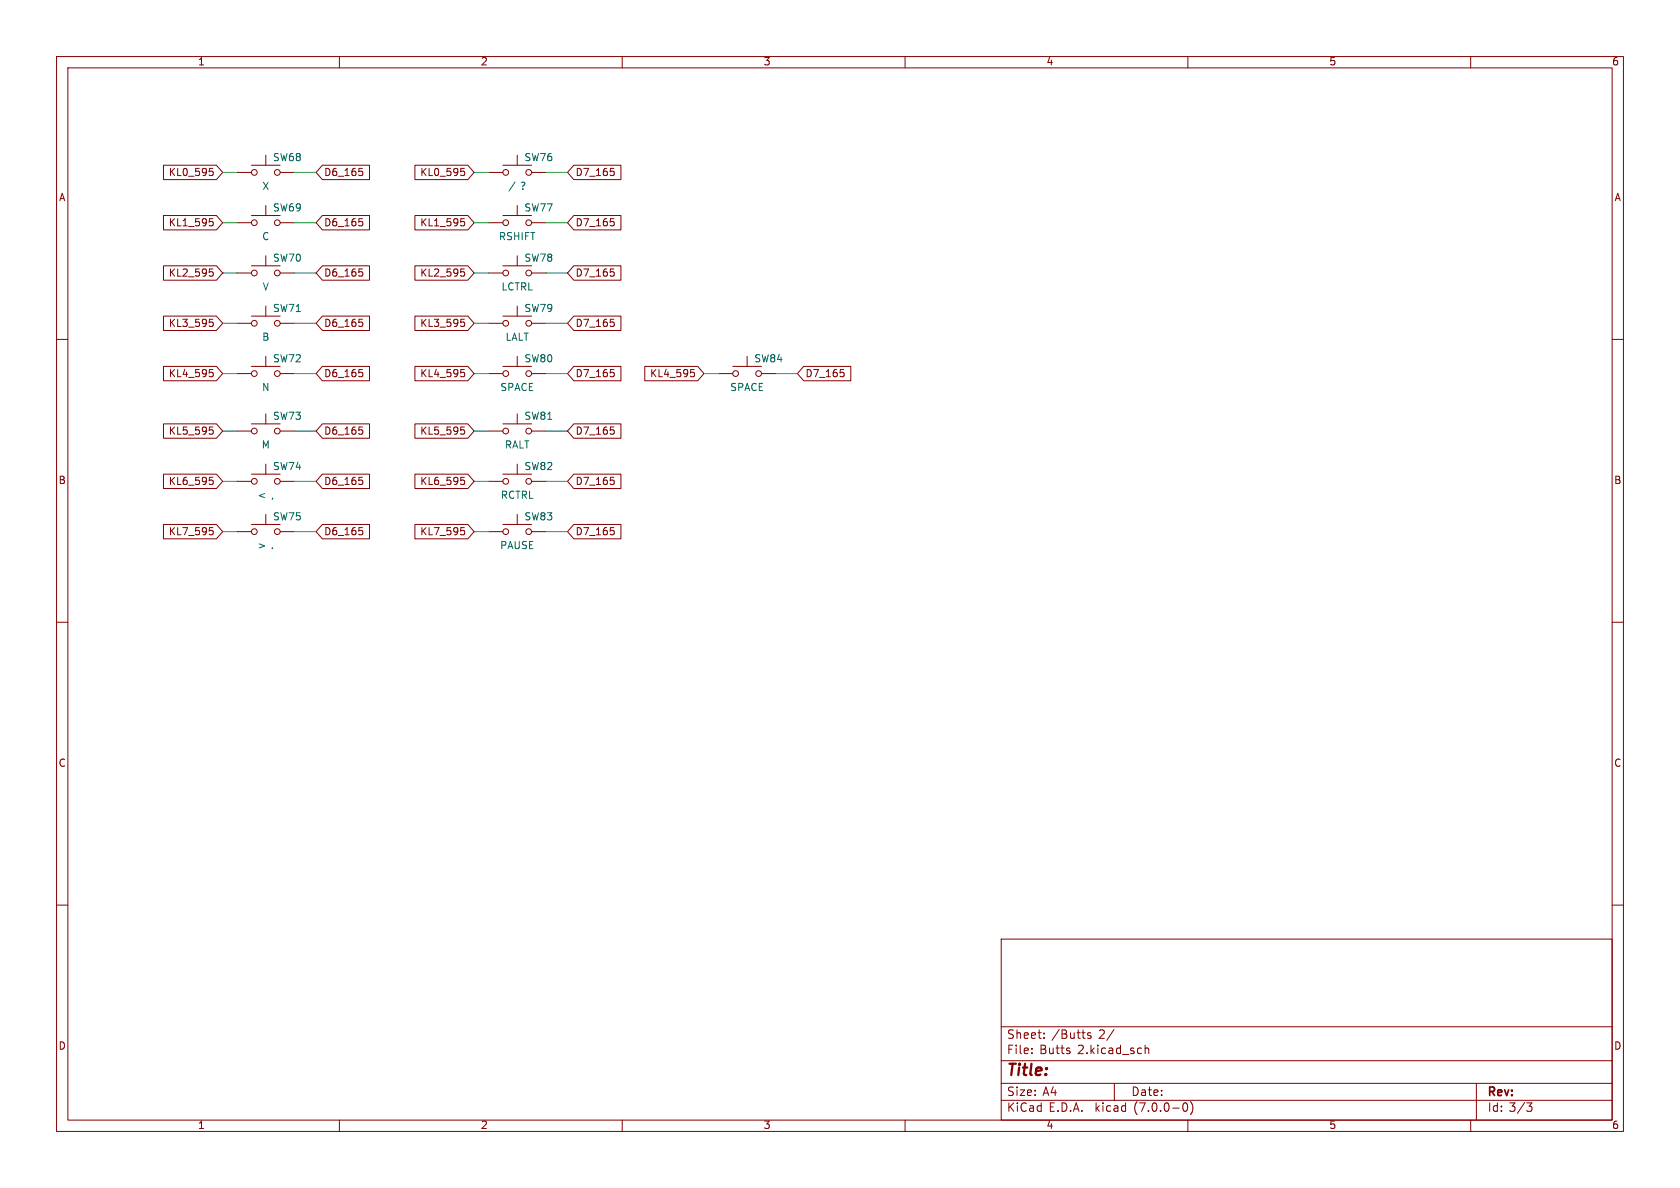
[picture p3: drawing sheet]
<svg xmlns="http://www.w3.org/2000/svg" width="297mm" height="210mm" viewBox="0 0 297 210" stroke-linecap="round" stroke-linejoin="round" font-family="sans-serif">
<g fill="none" stroke="#840000" stroke-width=".18">
<path d="M10 10h277v190h-277zM12 12h273v186h-273zM60 10v2M110 10v2M160 10v2M210 10v2M260 10v2M28.9 29.2h9.4l1.1 1.3-1.1 1.3h-9.4zM28.9 38.1h9.4l1.1 1.3-1.1 1.2h-9.4zM37 29.8h.6M37 38.7h.6M37.2 30.3h.3l.2 .2-.1 .5h-.4"/>
<path d="M37.2 39.1h.3l.2 .3-.1 .5h-.4M41.9 30.5h2.5M41.9 39.4h2.5M44.4 29.2h5.1M44.4 38.1h5.1M47 27.4v1.8M47 36.3v1.8M49.5 30.5h2.6M49.5 39.4h2.6M57 29.2h8.3v2.6h-8.3l-1.1-1.3zM57 38.1h8.3v2.5h-8.3l-1.1-1.2zM63.5 29.8h.6"/>
<path d="M63.5 38.7h.6M64 30.3l.1 .2-.1 .5M64 39.2l.1 .2-.1 .5M73.4 38.1h9.3l1.1 1.3-1.1 1.2h-9.3zM73.4 29.2h9.3l1.1 1.3-1.1 1.3h-9.3zM81.5 29.8h.6M81.5 38.7h.6M81.6 30.3h.3l.2 .2-.1 .5h-.4M81.6 39.1h.3l.2 .3-.1 .5h-.4M86.4 30.5h2.5M86.4 39.4h2.5M88.9 29.2h5.1"/>
<path d="M88.9 38.1h5.1M91.4 27.4v1.8M91.4 36.3v1.8M94 30.5h2.5M94 39.4h2.5M101.4 29.2h8.4v2.6h-8.4l-1.1-1.3zM101.4 38.1h8.4v2.5h-8.4l-1.1-1.2zM107.9 29.8h.6M107.9 38.7h.6M108.5 30.3l.1 .2-.1 .5M108.5 39.2l.1 .2-.1 .5M10 60h2"/>
<path d="M28.9 47h9.4l1.1 1.3-1.1 1.2h-9.4zM28.9 55.9h9.4l1.1 1.3-1.1 1.2h-9.4zM37 56.4h.6M37 47.5h.6M37.2 56.9h.3l.2 .3-.1 .4-.4 .1M37.2 48h.3l.2 .3-.1 .5h-.4M41.9 48.3h2.5M41.9 57.2h2.5M44.4 47h5.1M44.4 55.9h5.1M47 45.2v1.8M47 54.1v1.8"/>
<path d="M49.5 48.3h2.6M49.5 57.2h2.6M57 47h8.3v2.5h-8.3l-1.1-1.2zM57 55.9h8.3v2.5h-8.3l-1.1-1.2zM63.5 56.4h.6M63.5 47.5h.6M64 48.1l.1 .2-.1 .5M64 57l.1 .2-.1 .4M73.4 55.9h9.3l1.1 1.3-1.1 1.2h-9.3zM73.4 47h9.3l1.1 1.3-1.1 1.2h-9.3zM81.5 56.4h.6M81.5 47.5h.6"/>
<path d="M81.6 48h.3l.2 .3v.4l-.5 .1M81.6 56.9h.3l.2 .3v.4l-.5 .1M86.4 48.3h2.5M86.4 57.2h2.5M88.9 47h5.1M88.9 55.9h5.1M91.4 45.2v1.8M91.4 54.1v1.8M94 48.3h2.5M94 57.2h2.5M101.4 47h8.4v2.5h-8.4l-1.1-1.2zM101.4 55.9h8.4v2.5h-8.4l-1.1-1.2z"/>
<path d="M107.9 56.4h.6M107.9 47.5h.6M108.5 48.1l.1 .2-.1 .5M108.5 57l.1 .2-.1 .4M285 60h2M28.9 64.8h9.4l1.1 1.2-1.1 1.3h-9.4zM28.9 74.9h9.4l1.1 1.3-1.1 1.3h-9.4zM37 65.3h.6M37 75.5h.6M37.2 65.8h.3l.2 .3-.1 .4-.4 .1M37.2 76h.3l.2 .2-.1 .5-.4 .1M41.9 66h2.5"/>
<path d="M41.9 76.2h2.5M44.4 64.8h5.1M44.4 74.9h5.1M47 63v1.8M47 73.2v1.7M49.5 66h2.6M49.5 76.2h2.6M57 64.8h8.3v2.5h-8.3l-1.1-1.3zM57 74.9h8.3v2.6h-8.3l-1.1-1.3zM63.5 65.3h.6M63.5 75.5h.6M64 65.9l.1 .2-.1 .4"/>
<path d="M64 76l.1 .2-.1 .5M73.4 64.8h9.3l1.1 1.2-1.1 1.3h-9.3zM73.4 74.9h9.3l1.1 1.3-1.1 1.3h-9.3zM81.5 65.3h.6M81.5 75.5h.6M81.6 65.8h.3l.2 .3v.4l-.5 .1M81.6 76h.3l.2 .2v.4l-.5 .2M86.4 66h2.5M86.4 76.2h2.5M88.9 64.8h5.1M88.9 74.9h5.1M91.4 63v1.8"/>
<path d="M91.4 73.2v1.7M94 66h2.5M94 76.2h2.5M101.4 74.9h8.4v2.6h-8.4l-1.1-1.3zM101.4 64.8h8.4v2.5h-8.4l-1.1-1.3zM107.9 65.3h.6M107.9 75.5h.6M108.5 65.9l.1 .2-.1 .4M108.5 76l.1 .2-.1 .5M114 64.8h9.3l1.2 1.2-1.2 1.3h-9.3zM122.1 65.3h.6M122.2 65.8h.3l.3 .3-.1 .4-.5 .1"/>
<path d="M127 66h2.5M129.5 64.8h5.1M132.1 63v1.8M134.6 66h2.6M142.1 64.8h8.3v2.5h-8.3l-1.1-1.3zM148.6 65.3h.6M149.1 65.9l.1 .2-.1 .4M28.9 83.8h9.4l1.1 1.3-1.1 1.3h-9.4zM28.9 92.7h9.4l1.1 1.3-1.1 1.3h-9.4zM37 84.4h.6M37 93.3h.6M37.2 84.9h.3l.2 .2-.1 .5h-.4"/>
<path d="M37.2 93.8h.3l.2 .2-.1 .5h-.4M41.9 94h2.5M41.9 85.1h2.5M44.4 92.7h5.1M44.4 83.8h5.1M47 82v1.8M47 90.9v1.8M49.5 94h2.6M49.5 85.1h2.6M57 83.8h8.3v2.6h-8.3l-1.1-1.3zM57 92.7h8.3v2.6h-8.3l-1.1-1.3zM63.5 84.4h.6"/>
<path d="M63.5 93.3h.6M64 84.9l.1 .2-.1 .5M64 93.8l.1 .2-.1 .5M73.4 83.8h9.3l1.1 1.3-1.1 1.3h-9.3zM73.4 92.7h9.3l1.1 1.3-1.1 1.3h-9.3zM81.5 84.4h.6M81.5 93.3h.6M81.6 84.9h.3l.2 .2-.1 .5h-.4M81.6 93.8h.3l.2 .2v.4l-.5 .1M86.4 94h2.5M86.4 85.1h2.5M88.9 92.7h5.1"/>
<path d="M88.9 83.8h5.1M91.4 82v1.8M91.4 90.9v1.8M94 94h2.5M94 85.1h2.5M101.4 83.8h8.4v2.6h-8.4l-1.1-1.3zM101.4 92.7h8.4v2.6h-8.4l-1.1-1.3zM107.9 84.4h.6M107.9 93.3h.6M108.5 84.9l.1 .2-.1 .5M108.5 93.8l.1 .2-.1 .5M10 110h2"/>
<path d="M285 110h2M10 160h2M285 160h2M177 166h108v32h-108zM60 198v2M110 198v2M160 198v2M177 194.5h108M177 191.5h108M177 187.5h108M177 181.5h108M182.4 186.1v.2"/>
<path d="M182.4 185.3v.2M184.6 183.4v.2M184.6 182.6v.2M189.1 185.8v.4M192.8 182.6h-.3l-.2 .2v.2l.5 .1v.4h-.5M196.9 182l-1.2 1.9M197 191.5v3M202.4 184.8v1.5M202.4 185.4l.3-.1h.3l.1 1M209.3 195h.2a.81 .81 0 0 1 .5 .6 .81 .81 0 0 1-.3 .8l-.1 .1a.81 .81 0 0 1-.6-.7 .81 .81 0 0 1 .3-.8zM210 198v2M210.5 194.7a1.72 1.72 0 0 1 0 2.3"/>
<path d="M260 198v2M261 191.5v6.5M269.9 195h.9l-.5 .5 .5 .2v.5l-.3 .3h-.4"/>
<circle cx="45" cy="39.4" r=".51"/>
<circle cx="45" cy="30.5" r=".51"/>
<circle cx="49" cy="30.5" r=".51"/>
<circle cx="49" cy="39.4" r=".51"/>
<circle cx="89.4" cy="30.5" r=".51"/>
<circle cx="89.4" cy="39.4" r=".51"/>
<circle cx="93.5" cy="39.4" r=".51"/>
<circle cx="93.5" cy="30.5" r=".51"/>
<circle cx="45" cy="48.3" r=".51"/>
<circle cx="45" cy="57.2" r=".51"/>
<circle cx="49" cy="57.2" r=".51"/>
<circle cx="49" cy="48.3" r=".51"/>
<circle cx="89.4" cy="48.3" r=".51"/>
<circle cx="89.4" cy="57.2" r=".51"/>
<circle cx="93.5" cy="48.3" r=".51"/>
<circle cx="93.5" cy="57.2" r=".51"/>
<circle cx="45" cy="66" r=".51"/>
<circle cx="45" cy="76.2" r=".51"/>
<circle cx="49" cy="66" r=".51"/>
<circle cx="49" cy="76.2" r=".51"/>
<circle cx="89.4" cy="66" r=".51"/>
<circle cx="89.4" cy="76.2" r=".51"/>
<circle cx="93.5" cy="66" r=".51"/>
<circle cx="93.5" cy="76.2" r=".51"/>
<circle cx="130" cy="66" r=".51"/>
<circle cx="134.1" cy="66" r=".51"/>
<circle cx="45" cy="85.1" r=".51"/>
<circle cx="45" cy="94" r=".51"/>
<circle cx="49" cy="94" r=".51"/>
<circle cx="49" cy="85.1" r=".51"/>
<circle cx="89.4" cy="94" r=".51"/>
<circle cx="89.4" cy="85.1" r=".51"/>
<circle cx="93.5" cy="85.1" r=".51"/>
<circle cx="93.5" cy="94" r=".51"/>
</g>
<path d="M91.1 32.2l-1.1 1.6" fill="none" stroke="#006464" stroke-width=".18"/>
<g fill="none" stroke="#009600" stroke-width=".18">
<path d="M39.4 30.5h2.5M39.4 39.4h2.5M52.1 30.5h3.8M52.1 39.4h3.8M83.8 30.5h2.6M83.8 39.4h2.6M96.5 30.5h3.8M96.5 39.4h3.8M39.4 57.2h2.5M39.4 48.3h2.5M52.1 57.2h3.8M52.1 48.3h3.8"/>
<path d="M83.8 57.2h2.6M83.8 48.3h2.6M96.5 57.2h3.8M96.5 48.3h3.8M39.4 66h2.5M39.4 76.2h2.5M52.1 66h3.8M52.1 76.2h3.8M83.8 66h2.6M83.8 76.2h2.6M96.5 66h3.8M96.5 76.2h3.8"/>
<path d="M124.5 66h2.5M137.2 66h3.8M39.4 94h2.5M39.4 85.1h2.5M52.1 94h3.8M52.1 85.1h3.8M83.8 94h2.6M83.8 85.1h2.6M96.5 94h3.8M96.5 85.1h3.8"/>
</g>
<text font-size="2.8" fill="#840000" x="178" y="190.8">Title:</text>
<g font-size="2.1" fill="#840000">
<text x="178" y="183.9">Sheet:</text>
<text x="185.9" y="183.9">/Butts</text>
<text x="194.2" y="183.9">2/</text>
<text x="178" y="186.6">File:</text>
<text x="183.8" y="186.6">Butts</text>
<text x="190.5" y="186.6">2.kicad_sch</text>
<text x="178" y="196.8">KiCad</text>
<text x="178" y="194">Size:</text>
<text x="184.3" y="194">A4</text>
<text x="185.4" y="196.8">E.D.A.</text>
<text x="193.7" y="196.8">kicad</text>
<text x="200" y="194">Date:</text>
<text x="200.6" y="196.8">(7.0.0-0)</text>
<text x="263" y="194.2">Rev:</text>
<text x="263" y="196.8">Id: 3/3</text>
</g>
<g font-size="1.8" fill="#840000">
<text x="35" y="11.8">1</text>
<text x="85" y="11.8">2</text>
<text x="135" y="11.8">3</text>
<text x="185" y="11.8">4</text>
<text x="235" y="11.8">5</text>
<text x="285" y="11.8">6</text>
<text x="10.4" y="35.8">A</text>
<text x="29.7" y="31.4">KL0_595</text>
<text x="57.3" y="31.4">D6_165</text>
<text x="74.2" y="31.4">KL0_595</text>
<text x="101.8" y="31.4">D7_165</text>
<text x="285.4" y="35.8">A</text>
<text x="29.7" y="40.3">KL1_595</text>
<text x="57.3" y="40.3">D6_165</text>
<text x="74.2" y="40.3">KL1_595</text>
<text x="101.8" y="40.3">D7_165</text>
<text x="29.7" y="49.2">KL2_595</text>
<text x="57.3" y="49.2">D6_165</text>
<text x="74.2" y="49.2">KL2_595</text>
<text x="101.8" y="49.2">D7_165</text>
<text x="29.7" y="58.1">KL3_595</text>
<text x="57.3" y="58.1">D6_165</text>
<text x="74.2" y="58.1">KL3_595</text>
<text x="101.8" y="58.1">D7_165</text>
<text x="29.7" y="67">KL4_595</text>
<text x="57.3" y="67">D6_165</text>
<text x="74.2" y="67">KL4_595</text>
<text x="101.8" y="67">D7_165</text>
<text x="114.8" y="67">KL4_595</text>
<text x="142.4" y="67">D7_165</text>
<text x="29.7" y="77.1">KL5_595</text>
<text x="57.3" y="77.1">D6_165</text>
<text x="74.2" y="77.1">KL5_595</text>
<text x="101.8" y="77.1">D7_165</text>
<text x="10.3" y="85.8">B</text>
<text x="29.7" y="86">KL6_595</text>
<text x="57.3" y="86">D6_165</text>
<text x="74.2" y="86">KL6_595</text>
<text x="101.8" y="86">D7_165</text>
<text x="285.3" y="85.8">B</text>
<text x="29.7" y="94.9">KL7_595</text>
<text x="57.3" y="94.9">D6_165</text>
<text x="74.2" y="94.9">KL7_595</text>
<text x="101.8" y="94.9">D7_165</text>
<text x="10.3" y="135.8">C</text>
<text x="285.3" y="135.8">C</text>
<text x="10.3" y="185.8">D</text>
<text x="285.3" y="185.8">D</text>
<text x="35" y="199.8">1</text>
<text x="85" y="199.8">2</text>
<text x="135" y="199.8">3</text>
<text x="185" y="199.8">4</text>
<text x="235" y="199.8">5</text>
<text x="285" y="199.8">6</text>
</g>
<g font-size="1.8" fill="#006464">
<text x="48.2" y="28.8">SW68</text>
<text x="92.6" y="28.8">SW76</text>
<text x="46.3" y="33.8">X</text>
<text x="92" y="33.8">?</text>
<text x="48.2" y="37.7">SW69</text>
<text x="92.6" y="37.7">SW77</text>
<text x="46.3" y="42.7">C</text>
<text x="48.2" y="46.5">SW70</text>
<text x="88.1" y="42.7">RSHIFT</text>
<text x="92.6" y="46.5">SW78</text>
<text x="46.4" y="51.6">V</text>
<text x="88.6" y="51.6">LCTRL</text>
<text x="48.2" y="55.4">SW71</text>
<text x="92.6" y="55.4">SW79</text>
<text x="46.3" y="60.5">B</text>
<text x="48.2" y="64.3">SW72</text>
<text x="89.3" y="60.5">LALT</text>
<text x="92.6" y="64.3">SW80</text>
<text x="133.3" y="64.3">SW84</text>
<text x="46.3" y="69.4">N</text>
<text x="88.4" y="69.4">SPACE</text>
<text x="129" y="69.4">SPACE</text>
<text x="48.2" y="74.5">SW73</text>
<text x="92.6" y="74.5">SW81</text>
<text x="46.2" y="79.6">M</text>
<text x="48.2" y="83.4">SW74</text>
<text x="89.2" y="79.6">RALT</text>
<text x="92.6" y="83.4">SW82</text>
<text x="45.5" y="88.5">&lt;</text>
<text x="47.9" y="88.5">,</text>
<text x="88.5" y="88.5">RCTRL</text>
<text x="48.2" y="92.3">SW75</text>
<text x="92.6" y="92.3">SW83</text>
<text x="45.5" y="97.3">&gt;</text>
<text x="47.9" y="97.3">.</text>
<text x="88.4" y="97.3">PAUSE</text>
</g>
</svg>
